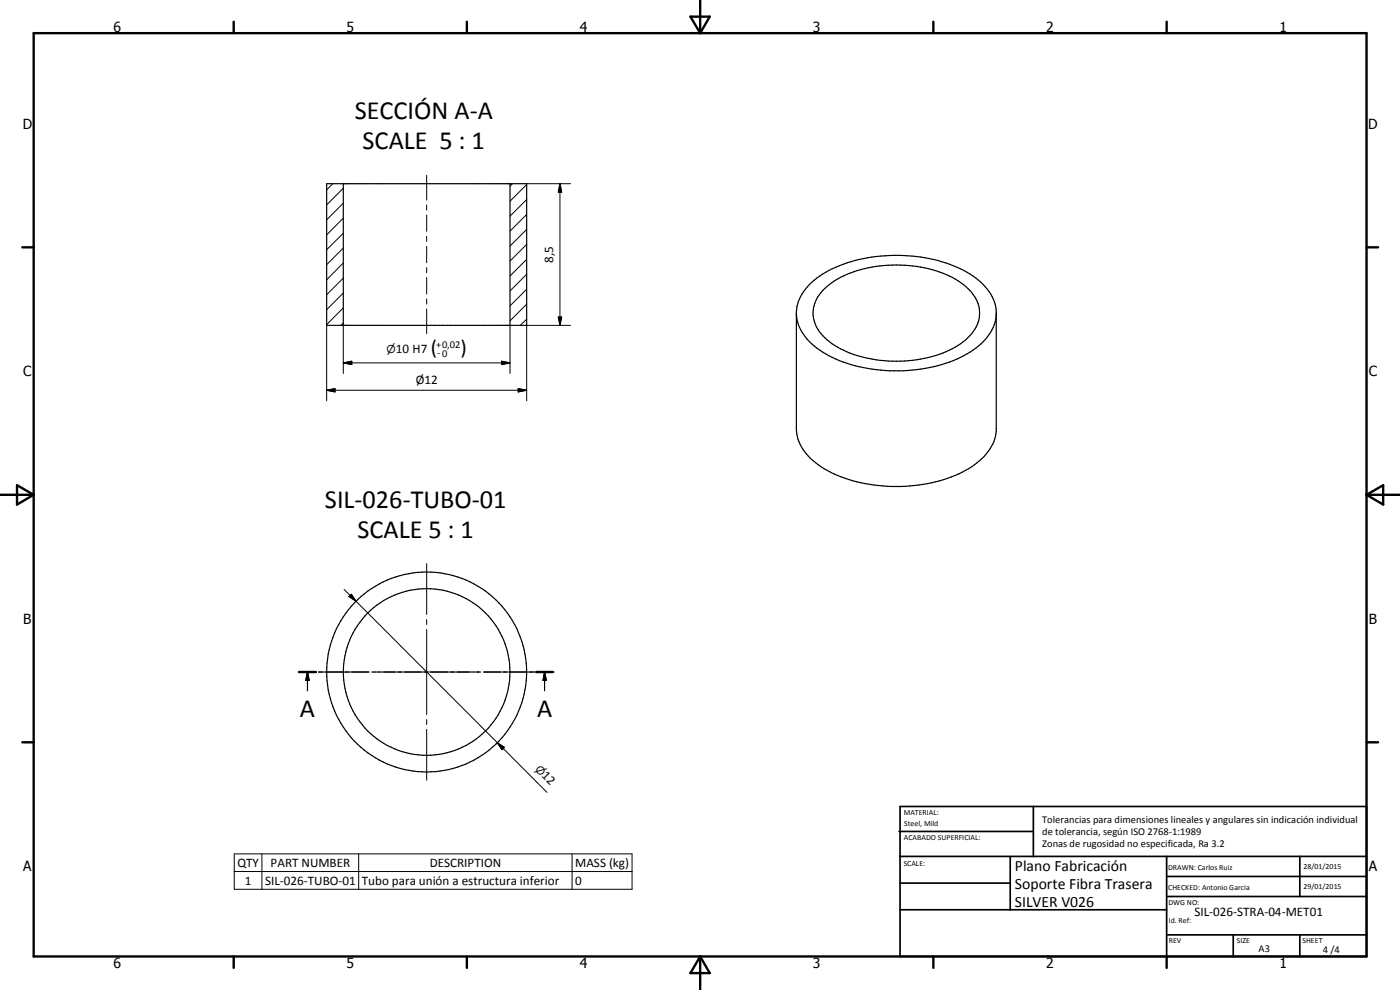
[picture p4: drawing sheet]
<svg xmlns="http://www.w3.org/2000/svg" width="420mm" height="297mm" viewBox="0 0 420 297" stroke-linecap="round" stroke-linejoin="round" font-family="sans-serif">
<g fill="none" stroke="#000" stroke-width=".35">
<path d="M98 55.1h60.1v42.5h-60.1zM103 55.1v42.5M153.1 55.1v42.5M239 94.4a14.9 14.9 0 0 0 7.8 11.2 41.3 41.3 0 0 0 20.2 5.7 44.7 44.7 0 0 0 22.3-4.6 16.6 16.6 0 0 0 9.6-11.6l.1-.7M242.9 85.4a32.2 32.2 0 0 1 17.5-8.1 45.9 45.9 0 0 1 30.8 5 15.5 15.5 0 0 1 7.7 10.5l.1 36.6a15.6 15.6 0 0 1-8.3 11.2 46.6 46.6 0 0 1-43.4 0 15.4 15.4 0 0 1-8.3-11.2v-35.8a12.6 12.6 0 0 1 3.9-8.2zM247 87.1a28.4 28.4 0 0 1 18.3-7.4 35.2 35.2 0 0 1 23.8 5.6 10.5 10.5 0 0 1 4.6 10.8 15 15 0 0 1-8.8 9 39.1 39.1 0 0 1-33.6-1 13.1 13.1 0 0 1-7.3-9.4 9.9 9.9 0 0 1 3-7.6zM89.7 201.6h5.1M92.3 201.6l.5 2.5h-1zM92.3 201.6v5.7M95.7 201.6h1.1M97.6 201.6h5.1M103.6 201.6h1.1"/>
<path d="M105.6 201.6h5M111.5 201.6h1.1M113.4 201.6h5.2M119.4 201.6h1.1M121.4 201.6h5M127.3 201.6h1.1M129.3 201.6h5.1M135.2 201.6h1.1M137.2 201.6h5.1M143.2 201.6h1M145.1 201.6h5.1M151.1 201.6h1"/>
<path d="M153 201.6h5.1M159 201.6h1.1M160.9 201.6h5.1M163.4 201.6l.5 2.5h-.9zM163.4 201.6v5.7"/>
<circle cx="128" cy="201.6" r="25"/>
<circle cx="128.1" cy="201.6" r="30"/>
</g>
<g fill="none" stroke="#000" stroke-width=".71">
<path d="M10.1 9.9h400v277.1h-400zM70.1 6.5v3.4M140.1 6.5v3.4M207.2 5h5.8l-2.9 4.9zM210.1 0v9.9M280.1 6.5v3.4M350.1 6.5v3.4M6.7 74.2h3.4M410.1 74.2h3.5M.1 148.5h10M5.1 145.6l5 2.9-5 2.9zM410.1 148.5h10"/>
<path d="M410.1 148.5l5-2.9v5.8zM89.7 201.6h5.1M160.9 201.6h5.1M6.7 222.7h3.4M410.1 222.7h3.5M70.1 287v3.4M140.1 287v3.4M210.1 287v10M210.1 287l2.9 5h-5.8zM280.1 287v3.4M350.1 287v3.4"/>
</g>
<g fill="none" stroke="#000" stroke-width=".51">
<path d="M269.8 249.5h40.3M270.1 242h140v45h-140zM270.1 257h140M303.2 257v16M310.1 242v15M350.1 257v30M390.1 257v12M270.1 265h33.1M270.1 273h80M350.1 269h60M350.1 263h60M350.1 280.5h60"/>
<path d="M370.1 280.5v6.5M390.1 280.5v6.5"/>
</g>
<path d="M168.1 55.1l.5 2.6h-1.1zM167.5 95.1h1.1l-.5 2.5zM98 117.1l2.5-.5v1zM103 108.9l2.6-.5v1zM150.5 108.4l2.6 .5-2.6 .5zM155.5 116.6l2.6 .5-2.6 .5zM104.7 179l.7-.7 1.4 2.1zM92.3 201.6l.5 2.5h-1zM163.4 201.6l.5 2.5h-.9zM149.3 222.8l2.1 1.4-.7 .8z" fill="#000"/>
<g fill="none" stroke="#000" stroke-width=".3">
<path d="M99.9 55.1l-1.9 1.9M103 56.5l-5 5M128 52.6v7.4M153.8 55.1l-.7 .8M158.1 59.9l-5 5M158.1 55.4l-5 5M158.1 55.1h13.1M168.1 55.1l.5 2.6h-1.1zM168.1 55.1v42.5M103 78.9l-5 5M103 74.4l-5 5M103 70l-5 4.9"/>
<path d="M103 65.4l-5 5.1M103 61l-5 5M128 61.5v1.5M128 64.5v4.9M128 70.9v1.5M128 73.9v4.9M158.1 77.8l-5 5M158.1 73.3l-5 5M158.1 68.8l-5 5M158.1 64.3l-5 5M98 97.6v22.7M103 96.9l-.7 .7"/>
<path d="M103 92.4l-5 5M103 87.9l-5 5M103 83.4l-5 5M103 97.6v14.5M128 80.3v1.5M128 83.3v4.9M128 89.7v1.5M128 92.7v7.4M153.1 97.6v14.5M158.1 95.8l-1.9 1.8M158.1 91.3l-5 5M158.1 86.8l-5 5"/>
<path d="M158.1 82.3l-5 5M167.5 95.1h1.1l-.5 2.5zM171.2 97.6h-13.1v22.7M98 117.1l2.5-.5v1zM98 117.1h60.1M103 108.9l2.6-.5v1zM103 108.9h50.1M150.5 108.4l2.6 .5-2.6 .5zM155.5 116.6l2.6 .5-2.6 .5zM103.3 176.9l3.5 3.5M104.7 179l.7-.7 1.4 2.1zM128 169.1v15.3"/>
<path d="M106.8 180.4l42.5 42.4M128 185.9v1.5M128 188.9v25.5M95.5 201.6h15.3M112.3 201.6h1.5M115.3 201.6h25.5M128 215.9v1.5M128 218.9v15.2M142.3 201.6h1.5M145.3 201.6h15.3M149.3 222.8l2.1 1.4-.7 .8zM149.3 222.8l14.9 14.9"/>
<path d="M70.3 256.2h119.4v10.6h-119.4zM78.6 256.2v10.6M107.6 256.2v10.6M171.7 256.2v10.6M70.3 261.5h119.4"/>
</g>
<g font-size="7.9">
<text x="106.5" y="35.7">SECCIÓN A-A</text>
<text x="108.8" y="44.7">SCALE 5 : 1</text>
<text x="97.5" y="152.3">SIL-026-TUBO-01</text>
<text x="107.3" y="161.3">SCALE 5 : 1</text>
<text x="90" y="215.1">A</text>
<text x="161.2" y="215.1">A</text>
</g>
<g font-size="6.3">
<text x="129.3" y="106.3">(</text>
<text x="138.2" y="106.3">)</text>
</g>
<g font-size="4.7">
<text x="304.6" y="261.2">Plano Fabricación</text>
<text x="304.6" y="266.6">Soporte Fibra Trasera</text>
<text x="304.6" y="272">SILVER V026</text>
</g>
<g font-size="4.2">
<text x="34" y="9.6">6</text>
<text x="104" y="9.6">5</text>
<text x="174" y="9.6">4</text>
<text x="244" y="9.6">3</text>
<text x="314" y="9.6">2</text>
<text x="384" y="9.6">1</text>
<text x="6.8" y="38.7">D</text>
<text x="410.6" y="38.7">D</text>
<text x="7" y="112.9">C</text>
<text x="410.8" y="112.9">C</text>
<text x="7" y="187.1">B</text>
<text x="410.8" y="187.1">B</text>
<text x="7" y="261.4">A</text>
<text x="410.8" y="261.4">A</text>
<text x="34" y="290.4">6</text>
<text x="104" y="290.4">5</text>
<text x="174" y="290.4">4</text>
<text x="244" y="290.4">3</text>
<text x="314" y="290.4">2</text>
<text x="384" y="290.4">1</text>
</g>
<g font-size="3.9">
<text x="166" y="78.9" transform="rotate(-90 166 78.9)">8,5</text>
<text x="118.8" y="106">10 H7</text>
<text x="124.8" y="115.1">Ø12</text>
<text x="162.4" y="232.9" transform="rotate(45 162.4 232.9)">12</text>
<text x="71.2" y="260.1">QTY</text>
<text x="81.2" y="260.1">PART NUMBER</text>
<text x="129" y="260.1">DESCRIPTION</text>
<text x="172.6" y="260.2">MASS (kg)</text>
<text x="73.5" y="265.4">1</text>
<text x="79.5" y="265.4">SIL-026-TUBO-01</text>
<text x="108.6" y="265.6">Tubo para unión a estructura inferior</text>
<text x="172.6" y="265.4">0</text>
<text x="358.5" y="275">SIL-026-STRA-04-MET01</text>
</g>
<g font-size="3.3">
<text x="116" y="106">n</text>
<text x="160.4" y="230.9" transform="rotate(45 160.4 230.9)">n</text>
</g>
<g font-size="3.1">
<text x="130.9" y="104.4">+0,02</text>
<text x="131.2" y="106.9">-0</text>
<text x="312.7" y="246.8">Tolerancias para dimensiones lineales y angulares sin indicación individual</text>
<text x="312.7" y="250.4">de tolerancia, según ISO 2768-1:1989</text>
<text x="312.7" y="254">Zonas de rugosidad no especificada, Ra 3.2</text>
<text x="377.7" y="285.6">A3</text>
<text x="397" y="285.9">4 /4</text>
</g>
<g font-size="2.4">
<text x="271.2" y="244.4">MATERIAL:</text>
<text x="271.3" y="252">ACABADO SUPERFICIAL:</text>
<text x="271.4" y="247.9">Steel, Mild</text>
<text x="271.2" y="259.7">SCALE:</text>
<text x="350.6" y="261">DRAWN: Carlos Ruiz</text>
<text x="391.2" y="260.6">28/01/2015</text>
<text x="350.6" y="267">CHECKED: Antonio Garcia</text>
<text x="391.2" y="266.7">29/01/2015</text>
<text x="350.6" y="271.4">DWG NO:</text>
<text x="350.8" y="276.9">Id. Ref:</text>
<text x="350.8" y="282.8">REV</text>
<text x="371.2" y="282.9">SIZE</text>
<text x="390.9" y="282.9">SHEET</text>
</g>
</svg>
